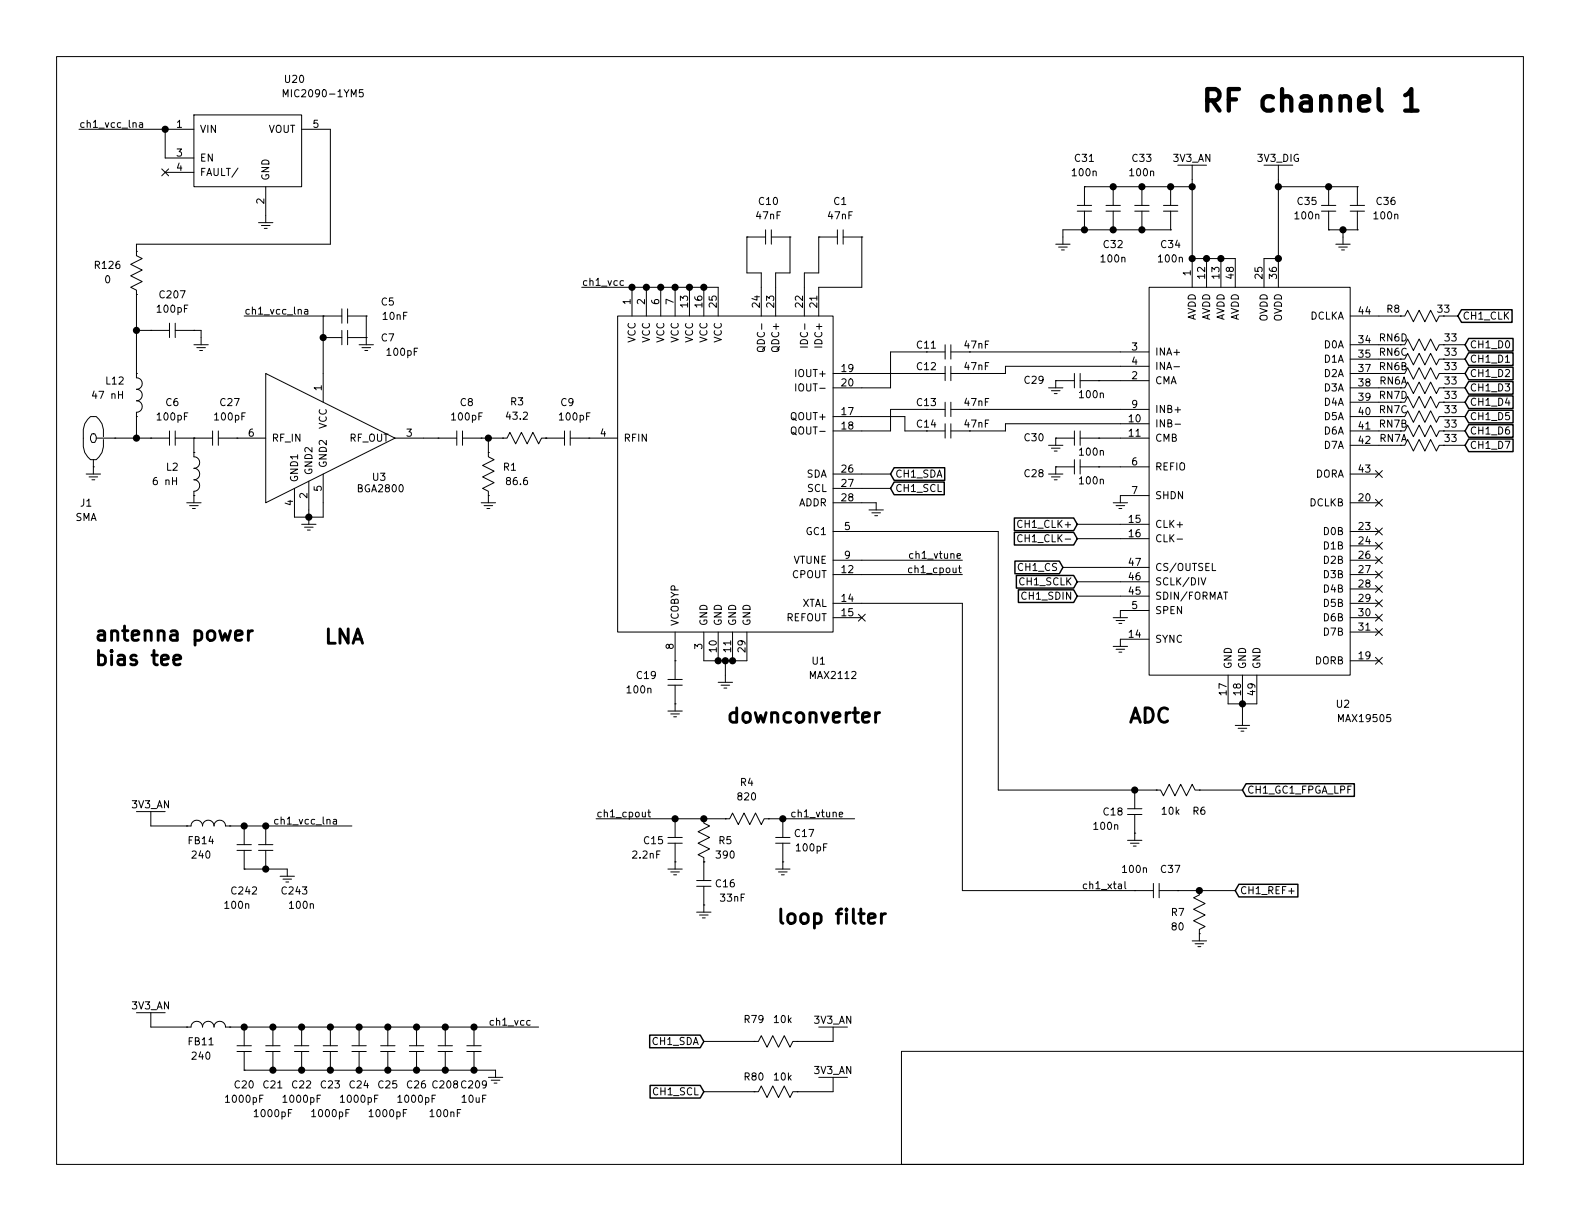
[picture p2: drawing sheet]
EESchema Schematic File Version 4
EELAYER 26 0
EELAYER END
$Descr USLetter 11000 8500
encoding utf-8
Sheet 2 11
Title ""
Date ""
Rev ""
Comp ""
Comment1 ""
Comment2 ""
Comment3 ""
Comment4 ""
$EndDescr
$Comp
L GNSS_Firehose:R R1
U 1 1
P 3400 3300
F 0 "R1" V 3350 3450 50  0000 C CNN
F 1 "86.6" V 3450 3500 50  0000 C CNN
F 2 "footprints:0402" V 3330 3300 50  0001 C CNN
F 3 "" H 3400 3300 50  0000 C CNN
	1    3400 3300
	0    1    1    0   
$EndComp
$Comp
L GNSS_Firehose:L L2
U 1 1
P 1350 3300
F 0 "L2" V 1300 3150 50  0000 C CNN
F 1 "6 nH" V 1400 3100 50  0000 C CNN
F 2 "footprints:0402" H 1350 3300 50  0001 C CNN
F 3 "" H 1350 3300 50  0000 C CNN
	1    1350 3300
	0    1    1    0   
$EndComp
$Comp
L GNSS_Firehose:R R3
U 1 1
P 3650 3050
F 0 "R3" H 3700 2800 50  0000 C CNN
F 1 "43.2" H 3700 2900 50  0000 C CNN
F 2 "footprints:0402" V 3580 3050 50  0001 C CNN
F 3 "" H 3650 3050 50  0000 C CNN
	1    3650 3050
	-1   0    0    1   
$EndComp
$Comp
L GNSS_Firehose:R R126
U 1 1
P 950 1900
F 0 "R126" V 1000 2100 50  0000 C CNN
F 1 "0" V 900 2100 50  0000 C CNN
F 2 "footprints:0603" H 950 1900 50  0001 C CNN
F 3 "" H 950 1900 50  0001 C CNN
	1    950  1900
	0    -1   -1   0   
$EndComp
$Comp
L GNSS_Firehose:SMA J1
U 1 1
P 650 3050
F 0 "J1" H 600 2600 50  0000 C CNN
F 1 "SMA" H 600 2500 50  0000 C CNN
F 2 "footprints:SMA_END_LAUNCH" H 650 3050 50  0001 C CNN
F 3 "" H 650 3050 50  0001 C CNN
	1    650  3050
	1    0    0    -1  
$EndComp
$Comp
L GNSS_Firehose:MAX2112 U1
U 1 1
P 5350 2750
F 0 "U1" H 5700 900 50  0000 C CNN
F 1 "MAX2112" H 5800 800 50  0000 C CNN
F 2 "footprints:QFN28_EP" H 5350 2750 50  0001 C CNN
F 3 "" H 5350 2750 50  0001 C CNN
	1    5350 2750
	1    0    0    -1  
$EndComp
$Comp
L GNSS_Firehose:MAX19505 U2
U 1 1
P 9000 2400
F 0 "U2" H 9350 -100 50  0000 C CNN
F 1 "MAX19505" H 9500 -200 50  0000 C CNN
F 2 "footprints:QFN48_EP" H 8950 2550 50  0001 C CNN
F 3 "" H 8950 2550 50  0001 C CNN
	1    9000 2400
	1    0    0    -1  
$EndComp
$Comp
L GNSS_Firehose:C C27
U 1 1
P 1500 3050
F 0 "C27" H 1600 3300 50  0000 C CNN
F 1 "100pF" H 1600 3200 50  0000 C CNN
F 2 "footprints:0402" H 1500 3050 50  0001 C CNN
F 3 "" H 1500 3050 50  0001 C CNN
	1    1500 3050
	1    0    0    -1  
$EndComp
$Comp
L GNSS_Firehose:C C6
U 1 1
P 1200 3050
F 0 "C6" H 1200 3300 50  0000 C CNN
F 1 "100pF" H 1200 3200 50  0000 C CNN
F 2 "footprints:0402" H 1200 3050 50  0001 C CNN
F 3 "" H 1200 3050 50  0001 C CNN
	1    1200 3050
	1    0    0    -1  
$EndComp
$Comp
L GNSS_Firehose:L L12
U 1 1
P 950 2750
F 0 "L12" V 850 2600 50  0000 C CNN
F 1 "47 nH" V 950 2550 50  0000 C CNN
F 2 "footprints:0402" H 950 2750 50  0001 C CNN
F 3 "" H 950 2750 50  0000 C CNN
	1    950  2750
	0    1    1    0   
$EndComp
$Comp
L GNSS_Firehose:MIC2090-1YM5 U20
U 1 1
P 1700 900
F 0 "U20" H 2050 1250 50  0000 C CNN
F 1 "MIC2090-1YM5" H 2250 1150 50  0000 C CNN
F 2 "footprints:SOT-23-5" H 1700 900 50  0001 C CNN
F 3 "" H 1700 900 50  0001 C CNN
	1    1700 900 
	1    0    0    -1  
$EndComp
$Comp
L GNSS_Firehose:C C8
U 1 1
P 3200 3050
F 0 "C8" H 3250 3300 50  0000 C CNN
F 1 "100pF" H 3250 3200 50  0000 C CNN
F 2 "footprints:0402" H 3200 3050 50  0001 C CNN
F 3 "" H 3200 3050 50  0001 C CNN
	1    3200 3050
	1    0    0    -1  
$EndComp
$Comp
L GNSS_Firehose:C C9
U 1 1
P 3950 3050
F 0 "C9" H 3950 3300 50  0000 C CNN
F 1 "100pF" H 4000 3200 50  0000 C CNN
F 2 "footprints:0402" H 3950 3050 50  0001 C CNN
F 3 "" H 3950 3050 50  0001 C CNN
	1    3950 3050
	1    0    0    -1  
$EndComp
$Comp
L GNSS_Firehose:GND #PWR01
U 1 1
P 1350 3500
F 0 "#PWR01" H 1550 3400 50  0001 C CNN
F 1 "GND" H 1550 3300 50  0001 C CNN
F 2 "" H 1350 3500 50  0001 C CNN
F 3 "" H 1350 3500 50  0001 C CNN
	1    1350 3500
	1    0    0    -1  
$EndComp
$Comp
L GNSS_Firehose:GND #PWR02
U 1 1
P 650 3300
F 0 "#PWR02" H 850 3200 50  0001 C CNN
F 1 "GND" H 850 3100 50  0001 C CNN
F 2 "" H 650 3300 50  0001 C CNN
F 3 "" H 650 3300 50  0001 C CNN
	1    650  3300
	1    0    0    -1  
$EndComp
$Comp
L GNSS_Firehose:GND #PWR03
U 1 1
P 1850 1550
F 0 "#PWR03" H 2050 1450 50  0001 C CNN
F 1 "GND" H 2050 1350 50  0001 C CNN
F 2 "" H 1850 1550 50  0001 C CNN
F 3 "" H 1850 1550 50  0001 C CNN
	1    1850 1550
	1    0    0    -1  
$EndComp
$Comp
L GNSS_Firehose:GND #PWR04
U 1 1
P 2150 3650
F 0 "#PWR04" H 2350 3550 50  0001 C CNN
F 1 "GND" H 2350 3450 50  0001 C CNN
F 2 "" H 2150 3650 50  0001 C CNN
F 3 "" H 2150 3650 50  0001 C CNN
	1    2150 3650
	1    0    0    -1  
$EndComp
$Comp
L GNSS_Firehose:GND #PWR05
U 1 1
P 3400 3500
F 0 "#PWR05" H 3600 3400 50  0001 C CNN
F 1 "GND" H 3600 3300 50  0001 C CNN
F 2 "" H 3400 3500 50  0001 C CNN
F 3 "" H 3400 3500 50  0001 C CNN
	1    3400 3500
	1    0    0    -1  
$EndComp
$Comp
L GNSS_Firehose:GND #PWR06
U 1 1
P 5050 4750
F 0 "#PWR06" H 5250 4650 50  0001 C CNN
F 1 "GND" H 5250 4550 50  0001 C CNN
F 2 "" H 5050 4750 50  0001 C CNN
F 3 "" H 5050 4750 50  0001 C CNN
	1    5050 4750
	1    0    0    -1  
$EndComp
$Comp
L GNSS_Firehose:GND #PWR07
U 1 1
P 8650 5050
F 0 "#PWR07" H 8850 4950 50  0001 C CNN
F 1 "GND" H 8850 4850 50  0001 C CNN
F 2 "" H 8650 5050 50  0001 C CNN
F 3 "" H 8650 5050 50  0001 C CNN
	1    8650 5050
	1    0    0    -1  
$EndComp
NoConn ~ 1150 1200
Text Label 550  900  0    50   ~ 0
ch1_vcc_lna
$Comp
L GNSS_Firehose:C C7
U 1 1
P 2400 2350
F 0 "C7" H 2700 2350 50  0000 C CNN
F 1 "100pF" H 2800 2250 50  0000 C CNN
F 2 "footprints:0402" H 2400 2350 50  0001 C CNN
F 3 "" H 2400 2350 50  0001 C CNN
	1    2400 2350
	1    0    0    -1  
$EndComp
$Comp
L GNSS_Firehose:C C5
U 1 1
P 2400 2200
F 0 "C5" H 2700 2300 50  0000 C CNN
F 1 "10nF" H 2750 2200 50  0000 C CNN
F 2 "footprints:0402" H 2400 2200 50  0001 C CNN
F 3 "" H 2400 2200 50  0001 C CNN
	1    2400 2200
	1    0    0    -1  
$EndComp
$Comp
L GNSS_Firehose:GND #PWR08
U 1 1
P 2550 2400
F 0 "#PWR08" H 2750 2300 50  0001 C CNN
F 1 "GND" H 2750 2200 50  0001 C CNN
F 2 "" H 2550 2400 50  0001 C CNN
F 3 "" H 2550 2400 50  0001 C CNN
	1    2550 2400
	1    0    0    -1  
$EndComp
$Comp
L GNSS_Firehose:C C10
U 1 1
P 5350 1650
F 0 "C10" H 5350 1900 50  0000 C CNN
F 1 "47nF" H 5350 1800 50  0000 C CNN
F 2 "footprints:0402" H 5350 1650 50  0001 C CNN
F 3 "" H 5350 1650 50  0001 C CNN
	1    5350 1650
	1    0    0    -1  
$EndComp
$Comp
L GNSS_Firehose:C C1
U 1 1
P 5850 1650
F 0 "C1" H 5850 1900 50  0000 C CNN
F 1 "47nF" H 5850 1800 50  0000 C CNN
F 2 "footprints:0402" H 5850 1650 50  0001 C CNN
F 3 "" H 5850 1650 50  0001 C CNN
	1    5850 1650
	1    0    0    -1  
$EndComp
$Comp
L GNSS_Firehose:C C11
U 1 1
P 6600 2450
F 0 "C11" H 6450 2500 50  0000 C CNN
F 1 "47nF" H 6800 2500 50  0000 C CNN
F 2 "footprints:0402" H 6600 2450 50  0001 C CNN
F 3 "" H 6600 2450 50  0001 C CNN
	1    6600 2450
	1    0    0    -1  
$EndComp
$Comp
L GNSS_Firehose:C C12
U 1 1
P 6600 2600
F 0 "C12" H 6450 2650 50  0000 C CNN
F 1 "47nF" H 6800 2650 50  0000 C CNN
F 2 "footprints:0402" H 6600 2600 50  0001 C CNN
F 3 "" H 6600 2600 50  0001 C CNN
	1    6600 2600
	1    0    0    -1  
$EndComp
$Comp
L GNSS_Firehose:C C13
U 1 1
P 6600 2850
F 0 "C13" H 6450 2900 50  0000 C CNN
F 1 "47nF" H 6800 2900 50  0000 C CNN
F 2 "footprints:0402" H 6600 2850 50  0001 C CNN
F 3 "" H 6600 2850 50  0001 C CNN
	1    6600 2850
	1    0    0    -1  
$EndComp
$Comp
L GNSS_Firehose:C C14
U 1 1
P 6600 3000
F 0 "C14" H 6450 3050 50  0000 C CNN
F 1 "47nF" H 6800 3050 50  0000 C CNN
F 2 "footprints:0402" H 6600 3000 50  0001 C CNN
F 3 "" H 6600 3000 50  0001 C CNN
	1    6600 3000
	1    0    0    -1  
$EndComp
$Comp
L GNSS_Firehose:C C19
U 1 1
P 4700 4750
F 0 "C19" V 4650 4550 50  0000 C CNN
F 1 "100n" V 4750 4500 50  0000 C CNN
F 2 "footprints:0402" H 4700 4750 50  0001 C CNN
F 3 "" H 4700 4750 50  0001 C CNN
	1    4700 4750
	0    1    1    0   
$EndComp
$Comp
L GNSS_Firehose:GND #PWR09
U 1 1
P 6100 3550
F 0 "#PWR09" H 6300 3450 50  0001 C CNN
F 1 "GND" H 6300 3350 50  0001 C CNN
F 2 "" H 6100 3550 50  0001 C CNN
F 3 "" H 6100 3550 50  0001 C CNN
	1    6100 3550
	1    0    0    -1  
$EndComp
$Comp
L GNSS_Firehose:GND #PWR010
U 1 1
P 4700 4950
F 0 "#PWR010" H 4900 4850 50  0001 C CNN
F 1 "GND" H 4900 4750 50  0001 C CNN
F 2 "" H 4700 4950 50  0001 C CNN
F 3 "" H 4700 4950 50  0001 C CNN
	1    4700 4950
	1    0    0    -1  
$EndComp
Text Label 6700 3900 2    50   ~ 0
ch1_vtune
Text Label 6700 4000 2    50   ~ 0
ch1_cpout
$Comp
L GNSS_Firehose:C C29
U 1 1
P 7500 2650
F 0 "C29" H 7800 2650 50  0000 C CNN
F 1 "100n" H 7400 2750 50  0000 C CNN
F 2 "footprints:0402" H 7500 2650 50  0001 C CNN
F 3 "" H 7500 2650 50  0001 C CNN
	1    7500 2650
	-1   0    0    1   
$EndComp
$Comp
L GNSS_Firehose:C C30
U 1 1
P 7500 3050
F 0 "C30" H 7800 3050 50  0000 C CNN
F 1 "100n" H 7400 3150 50  0000 C CNN
F 2 "footprints:0402" H 7500 3050 50  0001 C CNN
F 3 "" H 7500 3050 50  0001 C CNN
	1    7500 3050
	-1   0    0    1   
$EndComp
$Comp
L GNSS_Firehose:C C28
U 1 1
P 7500 3250
F 0 "C28" H 7800 3300 50  0000 C CNN
F 1 "100n" H 7400 3350 50  0000 C CNN
F 2 "footprints:0402" H 7500 3250 50  0001 C CNN
F 3 "" H 7500 3250 50  0001 C CNN
	1    7500 3250
	-1   0    0    1   
$EndComp
$Comp
L GNSS_Firehose:GND #PWR011
U 1 1
P 7350 3300
F 0 "#PWR011" H 7550 3200 50  0001 C CNN
F 1 "GND" H 7550 3100 50  0001 C CNN
F 2 "" H 7350 3300 50  0001 C CNN
F 3 "" H 7350 3300 50  0001 C CNN
	1    7350 3300
	1    0    0    -1  
$EndComp
$Comp
L GNSS_Firehose:GND #PWR012
U 1 1
P 7350 3100
F 0 "#PWR012" H 7550 3000 50  0001 C CNN
F 1 "GND" H 7550 2900 50  0001 C CNN
F 2 "" H 7350 3100 50  0001 C CNN
F 3 "" H 7350 3100 50  0001 C CNN
	1    7350 3100
	1    0    0    -1  
$EndComp
$Comp
L GNSS_Firehose:GND #PWR013
U 1 1
P 7350 2700
F 0 "#PWR013" H 7550 2600 50  0001 C CNN
F 1 "GND" H 7550 2500 50  0001 C CNN
F 2 "" H 7350 2700 50  0001 C CNN
F 3 "" H 7350 2700 50  0001 C CNN
	1    7350 2700
	1    0    0    -1  
$EndComp
$Comp
L GNSS_Firehose:GND #PWR014
U 1 1
P 7800 3500
F 0 "#PWR014" H 8000 3400 50  0001 C CNN
F 1 "GND" H 8000 3300 50  0001 C CNN
F 2 "" H 7800 3500 50  0001 C CNN
F 3 "" H 7800 3500 50  0001 C CNN
	1    7800 3500
	1    0    0    -1  
$EndComp
$Comp
L GNSS_Firehose:GND #PWR015
U 1 1
P 7800 4300
F 0 "#PWR015" H 8000 4200 50  0001 C CNN
F 1 "GND" H 8000 4100 50  0001 C CNN
F 2 "" H 7800 4300 50  0001 C CNN
F 3 "" H 7800 4300 50  0001 C CNN
	1    7800 4300
	1    0    0    -1  
$EndComp
$Comp
L GNSS_Firehose:GND #PWR016
U 1 1
P 7800 4500
F 0 "#PWR016" H 8000 4400 50  0001 C CNN
F 1 "GND" H 8000 4300 50  0001 C CNN
F 2 "" H 7800 4500 50  0001 C CNN
F 3 "" H 7800 4500 50  0001 C CNN
	1    7800 4500
	1    0    0    -1  
$EndComp
NoConn ~ 9600 3300
NoConn ~ 9600 3500
NoConn ~ 9600 3700
NoConn ~ 9600 3800
NoConn ~ 9600 3900
NoConn ~ 9600 4000
NoConn ~ 9600 4100
NoConn ~ 9600 4200
NoConn ~ 9600 4300
NoConn ~ 9600 4400
NoConn ~ 9600 4600
Text Label 4050 2000 0    50   ~ 0
ch1_vcc
Text Label 1700 2200 0    50   ~ 0
ch1_vcc_lna
$Comp
L GNSS_Firehose:L FB14
U 1 1
P 1450 5750
F 0 "FB14" H 1400 5650 50  0000 C CNN
F 1 "240" H 1400 5550 50  0000 C CNN
F 2 "footprints:0603" H 1450 5750 50  0001 C CNN
F 3 "" H 1450 5750 50  0000 C CNN
	1    1450 5750
	1    0    0    -1  
$EndComp
$Comp
L GNSS_Firehose:C C242
U 1 1
P 1700 5900
F 0 "C242" V 2000 5900 50  0000 C CNN
F 1 "100n" V 2100 5850 50  0000 C CNN
F 2 "footprints:0402" H 1700 5900 50  0001 C CNN
F 3 "" H 1700 5900 50  0001 C CNN
	1    1700 5900
	0    1    1    0   
$EndComp
$Comp
L GNSS_Firehose:C C243
U 1 1
P 1850 5900
F 0 "C243" V 2150 6100 50  0000 C CNN
F 1 "100n" V 2250 6150 50  0000 C CNN
F 2 "footprints:0402" H 1850 5900 50  0001 C CNN
F 3 "" H 1850 5900 50  0001 C CNN
	1    1850 5900
	0    1    1    0   
$EndComp
$Comp
L GNSS_Firehose:C C15
U 1 1
P 4700 5850
F 0 "C15" V 4700 5700 50  0000 C CNN
F 1 "2.2nF" V 4800 5650 50  0000 C CNN
F 2 "footprints:0402" H 4700 5850 50  0001 C CNN
F 3 "" H 4700 5850 50  0001 C CNN
	1    4700 5850
	0    1    1    0   
$EndComp
$Comp
L GNSS_Firehose:C C16
U 1 1
P 4900 6150
F 0 "C16" V 4900 6300 50  0000 C CNN
F 1 "33nF" V 5000 6350 50  0000 C CNN
F 2 "footprints:0402" H 4900 6150 50  0001 C CNN
F 3 "" H 4900 6150 50  0001 C CNN
	1    4900 6150
	0    1    1    0   
$EndComp
$Comp
L GNSS_Firehose:C C17
U 1 1
P 5450 5850
F 0 "C17" V 5400 6000 50  0000 C CNN
F 1 "100pF" V 5500 6050 50  0000 C CNN
F 2 "footprints:0402" H 5450 5850 50  0001 C CNN
F 3 "" H 5450 5850 50  0001 C CNN
	1    5450 5850
	0    1    1    0   
$EndComp
$Comp
L GNSS_Firehose:R R5
U 1 1
P 4900 5850
F 0 "R5" V 4900 6000 50  0000 C CNN
F 1 "390" V 5000 6000 50  0000 C CNN
F 2 "footprints:0402" V 4830 5850 50  0001 C CNN
F 3 "" H 4900 5850 50  0000 C CNN
	1    4900 5850
	0    1    1    0   
$EndComp
$Comp
L GNSS_Firehose:R R4
U 1 1
P 5200 5700
F 0 "R4" H 5200 5450 50  0000 C CNN
F 1 "820" H 5200 5550 50  0000 C CNN
F 2 "footprints:0402" V 5130 5700 50  0001 C CNN
F 3 "" H 5200 5700 50  0000 C CNN
	1    5200 5700
	-1   0    0    1   
$EndComp
$Comp
L GNSS_Firehose:GND #PWR017
U 1 1
P 2000 6100
F 0 "#PWR017" H 2200 6000 50  0001 C CNN
F 1 "GND" H 2200 5900 50  0001 C CNN
F 2 "" H 2000 6100 50  0001 C CNN
F 3 "" H 2000 6100 50  0001 C CNN
	1    2000 6100
	1    0    0    -1  
$EndComp
$Comp
L GNSS_Firehose:GND #PWR018
U 1 1
P 4900 6350
F 0 "#PWR018" H 5100 6250 50  0001 C CNN
F 1 "GND" H 5100 6150 50  0001 C CNN
F 2 "" H 4900 6350 50  0001 C CNN
F 3 "" H 4900 6350 50  0001 C CNN
	1    4900 6350
	1    0    0    -1  
$EndComp
$Comp
L GNSS_Firehose:GND #PWR019
U 1 1
P 5450 6050
F 0 "#PWR019" H 5650 5950 50  0001 C CNN
F 1 "GND" H 5650 5850 50  0001 C CNN
F 2 "" H 5450 6050 50  0001 C CNN
F 3 "" H 5450 6050 50  0001 C CNN
	1    5450 6050
	1    0    0    -1  
$EndComp
$Comp
L GNSS_Firehose:GND #PWR020
U 1 1
P 4700 6050
F 0 "#PWR020" H 4900 5950 50  0001 C CNN
F 1 "GND" H 4900 5850 50  0001 C CNN
F 2 "" H 4700 6050 50  0001 C CNN
F 3 "" H 4700 6050 50  0001 C CNN
	1    4700 6050
	1    0    0    -1  
$EndComp
$Comp
L GNSS_Firehose:R R6
U 1 1
P 8200 5500
F 0 "R6" H 8350 5650 50  0000 C CNN
F 1 "10k" H 8150 5650 50  0000 C CNN
F 2 "footprints:0402" V 8130 5500 50  0001 C CNN
F 3 "" H 8200 5500 50  0000 C CNN
	1    8200 5500
	1    0    0    1   
$EndComp
$Comp
L GNSS_Firehose:C C18
U 1 1
P 7900 5650
F 0 "C18" V 7900 5800 50  0000 C CNN
F 1 "100n" V 8000 5850 50  0000 C CNN
F 2 "footprints:0402" H 7900 5650 50  0001 C CNN
F 3 "" H 7900 5650 50  0001 C CNN
	1    7900 5650
	0    -1   1    0   
$EndComp
$Comp
L GNSS_Firehose:R R7
U 1 1
P 8350 6350
F 0 "R7" V 8350 6500 50  0000 C CNN
F 1 "80" V 8450 6500 50  0000 C CNN
F 2 "footprints:0402" V 8280 6350 50  0001 C CNN
F 3 "" H 8350 6350 50  0000 C CNN
	1    8350 6350
	0    -1   1    0   
$EndComp
$Comp
L GNSS_Firehose:C C37
U 1 1
P 8050 6200
F 0 "C37" H 7950 6350 50  0000 C CNN
F 1 "100n" H 8200 6350 50  0000 C CNN
F 2 "footprints:0402" H 8050 6200 50  0001 C CNN
F 3 "" H 8050 6200 50  0001 C CNN
	1    8050 6200
	-1   0    0    -1  
$EndComp
$Comp
L GNSS_Firehose:R R79
U 1 1
P 5400 7250
F 0 "R79" H 5550 7100 50  0000 C CNN
F 1 "10k" H 5350 7100 50  0000 C CNN
F 2 "footprints:0402" V 5330 7250 50  0001 C CNN
F 3 "" H 5400 7250 50  0000 C CNN
	1    5400 7250
	-1   0    0    1   
$EndComp
$Comp
L GNSS_Firehose:R R80
U 1 1
P 5400 7600
F 0 "R80" H 5550 7500 50  0000 C CNN
F 1 "10k" H 5350 7500 50  0000 C CNN
F 2 "footprints:0402" V 5330 7600 50  0001 C CNN
F 3 "" H 5400 7600 50  0000 C CNN
	1    5400 7600
	-1   0    0    1   
$EndComp
$Comp
L GNSS_Firehose:L FB11
U 1 1
P 1450 7150
F 0 "FB11" H 1400 7050 50  0000 C CNN
F 1 "240" H 1400 6950 50  0000 C CNN
F 2 "footprints:0603" H 1450 7150 50  0001 C CNN
F 3 "" H 1450 7150 50  0000 C CNN
	1    1450 7150
	1    0    0    -1  
$EndComp
$Comp
L GNSS_Firehose:C C20
U 1 1
P 1700 7300
F 0 "C20" V 1950 7300 50  0000 C CNN
F 1 "1000pF" V 2050 7300 50  0000 C CNN
F 2 "footprints:0402" H 1700 7300 50  0001 C CNN
F 3 "" H 1700 7300 50  0001 C CNN
	1    1700 7300
	0    1    1    0   
$EndComp
$Comp
L GNSS_Firehose:C C21
U 1 1
P 1900 7300
F 0 "C21" V 2150 7300 50  0000 C CNN
F 1 "1000pF" V 2350 7300 50  0000 C CNN
F 2 "footprints:0402" H 1900 7300 50  0001 C CNN
F 3 "" H 1900 7300 50  0001 C CNN
	1    1900 7300
	0    1    1    0   
$EndComp
$Comp
L GNSS_Firehose:C C22
U 1 1
P 2100 7300
F 0 "C22" V 2350 7300 50  0000 C CNN
F 1 "1000pF" V 2450 7300 50  0000 C CNN
F 2 "footprints:0402" H 2100 7300 50  0001 C CNN
F 3 "" H 2100 7300 50  0001 C CNN
	1    2100 7300
	0    1    1    0   
$EndComp
$Comp
L GNSS_Firehose:C C23
U 1 1
P 2300 7300
F 0 "C23" V 2550 7300 50  0000 C CNN
F 1 "1000pF" V 2750 7300 50  0000 C CNN
F 2 "footprints:0402" H 2300 7300 50  0001 C CNN
F 3 "" H 2300 7300 50  0001 C CNN
	1    2300 7300
	0    1    1    0   
$EndComp
$Comp
L GNSS_Firehose:C C24
U 1 1
P 2500 7300
F 0 "C24" V 2750 7300 50  0000 C CNN
F 1 "1000pF" V 2850 7300 50  0000 C CNN
F 2 "footprints:0402" H 2500 7300 50  0001 C CNN
F 3 "" H 2500 7300 50  0001 C CNN
	1    2500 7300
	0    1    1    0   
$EndComp
$Comp
L GNSS_Firehose:C C25
U 1 1
P 2700 7300
F 0 "C25" V 2950 7300 50  0000 C CNN
F 1 "1000pF" V 3150 7300 50  0000 C CNN
F 2 "footprints:0402" H 2700 7300 50  0001 C CNN
F 3 "" H 2700 7300 50  0001 C CNN
	1    2700 7300
	0    1    1    0   
$EndComp
$Comp
L GNSS_Firehose:C C26
U 1 1
P 2900 7300
F 0 "C26" V 3150 7300 50  0000 C CNN
F 1 "1000pF" V 3250 7300 50  0000 C CNN
F 2 "footprints:0402" H 2900 7300 50  0001 C CNN
F 3 "" H 2900 7300 50  0001 C CNN
	1    2900 7300
	0    1    1    0   
$EndComp
$Comp
L GNSS_Firehose:C C31
U 1 1
P 7550 1450
F 0 "C31" V 7200 1450 50  0000 C CNN
F 1 "100n" V 7300 1450 50  0000 C CNN
F 2 "footprints:0402" H 7550 1450 50  0001 C CNN
F 3 "" H 7550 1450 50  0001 C CNN
	1    7550 1450
	0    1    1    0   
$EndComp
$Comp
L GNSS_Firehose:C C32
U 1 1
P 7750 1450
F 0 "C32" V 8000 1450 50  0000 C CNN
F 1 "100n" V 8100 1450 50  0000 C CNN
F 2 "footprints:0402" H 7750 1450 50  0001 C CNN
F 3 "" H 7750 1450 50  0001 C CNN
	1    7750 1450
	0    1    1    0   
$EndComp
$Comp
L GNSS_Firehose:C C33
U 1 1
P 7950 1450
F 0 "C33" V 7600 1450 50  0000 C CNN
F 1 "100n" V 7700 1450 50  0000 C CNN
F 2 "footprints:0402" H 7950 1450 50  0001 C CNN
F 3 "" H 7950 1450 50  0001 C CNN
	1    7950 1450
	0    1    1    0   
$EndComp
$Comp
L GNSS_Firehose:C C34
U 1 1
P 8150 1450
F 0 "C34" V 8400 1450 50  0000 C CNN
F 1 "100n" V 8500 1450 50  0000 C CNN
F 2 "footprints:0402" H 8150 1450 50  0001 C CNN
F 3 "" H 8150 1450 50  0001 C CNN
	1    8150 1450
	0    1    1    0   
$EndComp
$Comp
L GNSS_Firehose:C C35
U 1 1
P 9250 1450
F 0 "C35" V 9200 1300 50  0000 C CNN
F 1 "100n" V 9300 1300 50  0000 C CNN
F 2 "footprints:0402" H 9250 1450 50  0001 C CNN
F 3 "" H 9250 1450 50  0001 C CNN
	1    9250 1450
	0    1    1    0   
$EndComp
$Comp
L GNSS_Firehose:C C36
U 1 1
P 9450 1450
F 0 "C36" V 9400 1650 50  0000 C CNN
F 1 "100n" V 9500 1650 50  0000 C CNN
F 2 "footprints:0402" H 9450 1450 50  0001 C CNN
F 3 "" H 9450 1450 50  0001 C CNN
	1    9450 1450
	0    1    1    0   
$EndComp
Text Label 1900 5750 0    50   ~ 0
ch1_vcc_lna
Text Label 4150 5700 0    50   ~ 0
ch1_cpout
Text Label 5500 5700 0    50   ~ 0
ch1_vtune
$Comp
L GNSS_Firehose:GND #PWR021
U 1 1
P 3450 7500
F 0 "#PWR021" H 3650 7400 50  0001 C CNN
F 1 "GND" H 3650 7300 50  0001 C CNN
F 2 "" H 3450 7500 50  0001 C CNN
F 3 "" H 3450 7500 50  0001 C CNN
	1    3450 7500
	1    0    0    -1  
$EndComp
$Comp
L GNSS_Firehose:GND #PWR022
U 1 1
P 7400 1700
F 0 "#PWR022" H 7600 1600 50  0001 C CNN
F 1 "GND" H 7600 1500 50  0001 C CNN
F 2 "" H 7400 1700 50  0001 C CNN
F 3 "" H 7400 1700 50  0001 C CNN
	1    7400 1700
	1    0    0    -1  
$EndComp
$Comp
L GNSS_Firehose:GND #PWR023
U 1 1
P 9350 1700
F 0 "#PWR023" H 9550 1600 50  0001 C CNN
F 1 "GND" H 9550 1500 50  0001 C CNN
F 2 "" H 9350 1700 50  0001 C CNN
F 3 "" H 9350 1700 50  0001 C CNN
	1    9350 1700
	1    0    0    -1  
$EndComp
Text Notes 650  4650 0    100  ~ 20
antenna power\nbias tee
Text Notes 2250 4500 0    100  ~ 20
LNA
Text Notes 5050 5050 0    100  ~ 20
downconverter
Text Notes 7850 5050 0    100  ~ 20
ADC
Text Notes 5400 6450 0    100  ~ 20
loop filter
Text Label 3400 7150 0    50   ~ 0
ch1_vcc
Wire Wire Line
	950  2900 950  3050
Connection ~ 950  3050
Wire Wire Line
	950  2050 950  2300
Wire Wire Line
	950  1700 2300 1700
Wire Wire Line
	2300 1700 2300 900 
Wire Wire Line
	1350 3050 1350 3150
Wire Wire Line
	3350 3050 3400 3050
Wire Wire Line
	3400 3150 3400 3050
Connection ~ 3400 3050
Wire Wire Line
	1150 900  1150 1100
Connection ~ 1150 900 
Wire Wire Line
	800  3050 950  3050
Wire Wire Line
	550  900  1150 900 
Wire Wire Line
	2950 3050 3050 3050
Wire Wire Line
	4900 4600 5000 4600
Connection ~ 5000 4600
Connection ~ 5100 4600
Wire Wire Line
	5050 4700 5050 4600
Connection ~ 5050 4600
Wire Wire Line
	4050 2000 4400 2000
Connection ~ 4900 2000
Connection ~ 4800 2000
Connection ~ 4700 2000
Connection ~ 4600 2000
Connection ~ 4500 2000
Connection ~ 4400 2000
Wire Wire Line
	6000 3500 6100 3500
Wire Wire Line
	6000 3700 6950 3700
Wire Wire Line
	6000 3900 6700 3900
Wire Wire Line
	6000 4000 6700 4000
Wire Wire Line
	6000 4200 6700 4200
Wire Wire Line
	7000 2550 7800 2550
Wire Wire Line
	7000 2950 7800 2950
Wire Wire Line
	7800 2650 7650 2650
Wire Wire Line
	7650 3050 7800 3050
Wire Wire Line
	7650 3250 7800 3250
Wire Wire Line
	6000 2700 6200 2700
Wire Wire Line
	6200 2700 6200 2450
Wire Wire Line
	6200 2450 6450 2450
Wire Wire Line
	6000 2600 6450 2600
Wire Wire Line
	6000 3000 6200 3000
Wire Wire Line
	6200 3000 6200 2850
Wire Wire Line
	6200 2850 6450 2850
Wire Wire Line
	6000 2900 6300 2900
Wire Wire Line
	6300 2900 6300 3000
Wire Wire Line
	6300 3000 6450 3000
Connection ~ 8400 1800
Connection ~ 8500 1800
Connection ~ 8900 1800
Wire Wire Line
	8550 4900 8650 4900
Connection ~ 8650 4900
Wire Wire Line
	8650 4900 8650 5000
Wire Wire Line
	6750 2600 7000 2600
Wire Wire Line
	6750 3000 7000 3000
Wire Wire Line
	7800 2450 6750 2450
Wire Wire Line
	6750 2850 7800 2850
Wire Wire Line
	5300 2000 5300 1900
Wire Wire Line
	5300 1900 5200 1900
Wire Wire Line
	5200 1900 5200 1650
Wire Wire Line
	5500 1650 5500 1900
Wire Wire Line
	5500 1900 5400 1900
Wire Wire Line
	5400 1900 5400 2000
Wire Wire Line
	5600 2000 5600 1900
Wire Wire Line
	5600 1900 5700 1900
Wire Wire Line
	5700 1900 5700 1650
Wire Wire Line
	5700 2000 6000 2000
Wire Wire Line
	6000 2000 6000 1650
Wire Wire Line
	1700 6050 1850 6050
Connection ~ 1850 6050
Wire Wire Line
	1600 5750 1700 5750
Connection ~ 1700 5750
Wire Wire Line
	4150 5700 4700 5700
Connection ~ 4700 5700
Connection ~ 4900 5700
Wire Wire Line
	5350 5700 5450 5700
Connection ~ 5450 5700
Wire Wire Line
	1600 7150 1700 7150
Connection ~ 1700 7150
Connection ~ 1900 7150
Connection ~ 2100 7150
Connection ~ 2900 7150
Connection ~ 2300 7150
Connection ~ 2500 7150
Wire Wire Line
	1700 7450 1900 7450
Connection ~ 1900 7450
Connection ~ 2100 7450
Connection ~ 2300 7450
Connection ~ 2500 7450
Connection ~ 2700 7450
Connection ~ 7750 1300
Connection ~ 7950 1300
Wire Wire Line
	7400 1600 7550 1600
Connection ~ 7750 1600
Connection ~ 7950 1600
Connection ~ 9250 1300
Wire Wire Line
	9250 1600 9350 1600
Wire Wire Line
	9350 1600 9350 1650
Connection ~ 9350 1600
Connection ~ 1850 5750
Connection ~ 2700 7150
Connection ~ 8350 6200
Wire Wire Line
	6700 6200 7900 6200
Wire Wire Line
	6950 5500 7900 5500
Connection ~ 7900 5500
Text Label 7850 6200 2    50   ~ 0
ch1_xtal
$Comp
L GNSS_Firehose:GND #PWR024
U 1 1
P 7900 5850
F 0 "#PWR024" H 8100 5750 50  0001 C CNN
F 1 "GND" H 8100 5650 50  0001 C CNN
F 2 "" H 7900 5850 50  0001 C CNN
F 3 "" H 7900 5850 50  0001 C CNN
	1    7900 5850
	-1   0    0    -1  
$EndComp
$Comp
L GNSS_Firehose:GND #PWR025
U 1 1
P 8350 6550
F 0 "#PWR025" H 8550 6450 50  0001 C CNN
F 1 "GND" H 8550 6350 50  0001 C CNN
F 2 "" H 8350 6550 50  0001 C CNN
F 3 "" H 8350 6550 50  0001 C CNN
	1    8350 6550
	-1   0    0    -1  
$EndComp
Wire Wire Line
	7000 2600 7000 2550
Wire Wire Line
	7000 3000 7000 2950
Wire Wire Line
	950  1750 950  1700
Wire Wire Line
	2550 2350 2550 2200
Wire Wire Line
	2250 2200 2250 2350
Connection ~ 2250 2350
Wire Wire Line
	2250 2200 1700 2200
Wire Wire Line
	2050 3600 2150 3600
Wire Wire Line
	2150 3600 2150 3550
Wire Wire Line
	2250 3600 2250 3500
Connection ~ 2150 3600
Connection ~ 2900 7450
Text Notes 8350 800  0    150  ~ 30
RF channel 1
Wire Wire Line
	1300 7150 1050 7150
$Comp
L GNSS_Firehose:VCC_3V3_AN #PWR026
U 1 1
P 1050 7150
F 0 "#PWR026" H 1230 6920 50  0001 C CNN
F 1 "VCC_3V3_AN" H 1180 7020 50  0001 C CNN
F 2 "" H 1050 7150 50  0001 C CNN
F 3 "" H 1050 7150 50  0001 C CNN
	1    1050 7150
	1    0    0    -1  
$EndComp
$Comp
L GNSS_Firehose:VCC_3V3_AN #PWR027
U 1 1
P 1050 5750
F 0 "#PWR027" H 1230 5520 50  0001 C CNN
F 1 "VCC_3V3_AN" H 1180 5620 50  0001 C CNN
F 2 "" H 1050 5750 50  0001 C CNN
F 3 "" H 1050 5750 50  0001 C CNN
	1    1050 5750
	1    0    0    -1  
$EndComp
$Comp
L GNSS_Firehose:VCC_3V3_AN #PWR028
U 1 1
P 5800 7250
F 0 "#PWR028" H 5980 7020 50  0001 C CNN
F 1 "VCC_3V3_AN" H 5930 7120 50  0001 C CNN
F 2 "" H 5800 7250 50  0001 C CNN
F 3 "" H 5800 7250 50  0001 C CNN
	1    5800 7250
	1    0    0    -1  
$EndComp
$Comp
L GNSS_Firehose:VCC_3V3_AN #PWR029
U 1 1
P 5800 7600
F 0 "#PWR029" H 5980 7370 50  0001 C CNN
F 1 "VCC_3V3_AN" H 5930 7470 50  0001 C CNN
F 2 "" H 5800 7600 50  0001 C CNN
F 3 "" H 5800 7600 50  0001 C CNN
	1    5800 7600
	1    0    0    -1  
$EndComp
Wire Wire Line
	1050 5750 1300 5750
Wire Wire Line
	5550 7250 5800 7250
Wire Wire Line
	5550 7600 5800 7600
$Comp
L GNSS_Firehose:VCC_3V3_AN #PWR030
U 1 1
P 8300 1250
F 0 "#PWR030" H 8480 1020 50  0001 C CNN
F 1 "VCC_3V3_AN" H 8430 1120 50  0001 C CNN
F 2 "" H 8300 1250 50  0001 C CNN
F 3 "" H 8300 1250 50  0001 C CNN
	1    8300 1250
	1    0    0    -1  
$EndComp
Wire Wire Line
	7550 1300 7750 1300
Wire Wire Line
	8900 1300 9250 1300
Text GLabel 8600 6200 2    50   Input ~ 0
CH1_REF+
Text GLabel 8650 5500 2    50   Input ~ 0
CH1_GC1_FPGA_LPF
Text GLabel 4900 7250 0    50   Input ~ 0
CH1_SDA
Text GLabel 4900 7600 0    50   Input ~ 0
CH1_SCL
Wire Wire Line
	8200 6200 8350 6200
Wire Wire Line
	8650 5500 8350 5500
Wire Wire Line
	4900 7250 5250 7250
Wire Wire Line
	4900 7600 5250 7600
$Comp
L GNSS_Firehose:VCC_3V3_DIG #PWR031
U 1 1
P 8900 1250
F 0 "#PWR031" H 9080 1020 50  0001 C CNN
F 1 "VCC_3V3_DIG" H 9030 1120 50  0001 C CNN
F 2 "" H 8900 1250 50  0001 C CNN
F 3 "" H 8900 1250 50  0001 C CNN
	1    8900 1250
	1    0    0    -1  
$EndComp
Text GLabel 6200 3300 2    50   Input ~ 0
CH1_SDA
Text GLabel 6200 3400 2    50   Input ~ 0
CH1_SCL
Text GLabel 7500 3650 0    50   Input ~ 0
CH1_CLK+
Text GLabel 7500 3750 0    50   Input ~ 0
CH1_CLK-
Text GLabel 7400 3950 0    50   Input ~ 0
CH1_CS
Text GLabel 7500 4050 0    50   Input ~ 0
CH1_SCLK
Text GLabel 7500 4150 0    50   Input ~ 0
CH1_SDIN
Wire Wire Line
	6200 3300 6000 3300
Wire Wire Line
	6200 3400 6000 3400
Wire Wire Line
	7500 3650 7800 3650
Wire Wire Line
	7500 3750 7800 3750
Wire Wire Line
	7400 3950 7800 3950
Wire Wire Line
	7500 4050 7800 4050
Wire Wire Line
	7500 4150 7800 4150
Text GLabel 10150 2200 2    50   Input ~ 0
CH1_CLK
Text GLabel 10200 2400 2    50   Input ~ 0
CH1_D0
Text GLabel 10200 2500 2    50   Input ~ 0
CH1_D1
Text GLabel 10200 2600 2    50   Input ~ 0
CH1_D2
Text GLabel 10200 2700 2    50   Input ~ 0
CH1_D3
Text GLabel 10200 2800 2    50   Input ~ 0
CH1_D4
Text GLabel 10200 2900 2    50   Input ~ 0
CH1_D5
Text GLabel 10200 3100 2    50   Input ~ 0
CH1_D7
Text GLabel 10200 3000 2    50   Input ~ 0
CH1_D6
$Comp
L GNSS_Firehose:Rx4 RN6
U 1 1
P 9900 2700
F 0 "RN6" H 9700 2750 50  0000 C CNN
F 1 "33" H 10100 2750 50  0000 C CNN
F 2 "footprints:1206_4R" H 9900 2700 50  0001 C CNN
F 3 "" H 9900 2700 50  0001 C CNN
	1    9900 2700
	1    0    0    -1  
$EndComp
$Comp
L GNSS_Firehose:Rx4 RN6
U 2 1
P 9900 2600
F 0 "RN6" H 9700 2650 50  0000 C CNN
F 1 "33" H 10100 2650 50  0000 C CNN
F 2 "footprints:1206_4R" H 9900 2600 50  0001 C CNN
F 3 "" H 9900 2600 50  0001 C CNN
	2    9900 2600
	1    0    0    -1  
$EndComp
$Comp
L GNSS_Firehose:Rx4 RN6
U 3 1
P 9900 2500
F 0 "RN6" H 9700 2550 50  0000 C CNN
F 1 "33" H 10100 2550 50  0000 C CNN
F 2 "footprints:1206_4R" H 9900 2500 50  0001 C CNN
F 3 "" H 9900 2500 50  0001 C CNN
	3    9900 2500
	1    0    0    -1  
$EndComp
$Comp
L GNSS_Firehose:Rx4 RN6
U 4 1
P 9900 2400
F 0 "RN6" H 9700 2450 50  0000 C CNN
F 1 "33" H 10100 2450 50  0000 C CNN
F 2 "footprints:1206_4R" H 9900 2400 50  0001 C CNN
F 3 "" H 9900 2400 50  0001 C CNN
	4    9900 2400
	1    0    0    -1  
$EndComp
$Comp
L GNSS_Firehose:Rx4 RN7
U 1 1
P 9900 3100
F 0 "RN7" H 9700 3150 50  0000 C CNN
F 1 "33" H 10100 3150 50  0000 C CNN
F 2 "footprints:1206_4R" H 9900 3100 50  0001 C CNN
F 3 "" H 9900 3100 50  0001 C CNN
	1    9900 3100
	1    0    0    -1  
$EndComp
$Comp
L GNSS_Firehose:Rx4 RN7
U 2 1
P 9900 3000
F 0 "RN7" H 9700 3050 50  0000 C CNN
F 1 "33" H 10100 3050 50  0000 C CNN
F 2 "footprints:1206_4R" H 9900 3000 50  0001 C CNN
F 3 "" H 9900 3000 50  0001 C CNN
	2    9900 3000
	1    0    0    -1  
$EndComp
$Comp
L GNSS_Firehose:Rx4 RN7
U 3 1
P 9900 2900
F 0 "RN7" H 9700 2950 50  0000 C CNN
F 1 "33" H 10100 2950 50  0000 C CNN
F 2 "footprints:1206_4R" H 9900 2900 50  0001 C CNN
F 3 "" H 9900 2900 50  0001 C CNN
	3    9900 2900
	1    0    0    -1  
$EndComp
$Comp
L GNSS_Firehose:Rx4 RN7
U 4 1
P 9900 2800
F 0 "RN7" H 9700 2850 50  0000 C CNN
F 1 "33" H 10100 2850 50  0000 C CNN
F 2 "footprints:1206_4R" H 9900 2800 50  0001 C CNN
F 3 "" H 9900 2800 50  0001 C CNN
	4    9900 2800
	1    0    0    -1  
$EndComp
$Comp
L GNSS_Firehose:R R8
U 1 1
P 9900 2200
F 0 "R8" H 9700 2250 50  0000 C CNN
F 1 "33" H 10050 2250 50  0000 C CNN
F 2 "footprints:0402" H 9900 2200 50  0001 C CNN
F 3 "" H 9900 2200 50  0001 C CNN
	1    9900 2200
	1    0    0    -1  
$EndComp
Wire Wire Line
	9600 2200 9750 2200
Wire Wire Line
	9600 2400 9750 2400
Wire Wire Line
	9600 2500 9750 2500
Wire Wire Line
	9600 2600 9750 2600
Wire Wire Line
	9600 2700 9750 2700
Wire Wire Line
	9600 2800 9750 2800
Wire Wire Line
	9600 2900 9750 2900
Wire Wire Line
	9600 3000 9750 3000
Wire Wire Line
	9600 3100 9750 3100
Wire Wire Line
	10050 2400 10200 2400
Wire Wire Line
	10050 2500 10200 2500
Wire Wire Line
	10050 2600 10200 2600
Wire Wire Line
	10050 2700 10200 2700
Wire Wire Line
	10050 2800 10200 2800
Wire Wire Line
	10050 2900 10200 2900
Wire Wire Line
	10050 3000 10200 3000
Wire Wire Line
	10050 3100 10200 3100
Wire Wire Line
	10050 2200 10150 2200
Wire Wire Line
	8300 1800 8400 1800
Wire Wire Line
	8900 1800 8800 1800
Wire Wire Line
	8900 1250 8900 1300
Connection ~ 8900 1300
Wire Wire Line
	8300 1250 8300 1300
Connection ~ 8300 1300
Connection ~ 8150 1300
Connection ~ 8300 1800
Wire Wire Line
	7400 1650 7400 1600
Connection ~ 7550 1600
$Comp
L GNSS_Firehose:C C207
U 1 1
P 1200 2300
F 0 "C207" H 1200 2550 50  0000 C CNN
F 1 "100pF" H 1200 2450 50  0000 C CNN
F 2 "footprints:0402" H 1200 2300 50  0001 C CNN
F 3 "" H 1200 2300 50  0001 C CNN
	1    1200 2300
	1    0    0    -1  
$EndComp
$Comp
L GNSS_Firehose:GND #PWR032
U 1 1
P 1400 2400
F 0 "#PWR032" H 1600 2300 50  0001 C CNN
F 1 "GND" H 1600 2200 50  0001 C CNN
F 2 "" H 1400 2400 50  0001 C CNN
F 3 "" H 1400 2400 50  0001 C CNN
	1    1400 2400
	1    0    0    -1  
$EndComp
Wire Wire Line
	1050 2300 950  2300
Connection ~ 950  2300
Wire Wire Line
	1350 2300 1400 2300
Wire Wire Line
	1400 2300 1400 2350
$Comp
L GNSS_Firehose:BGA2800 U3
U 1 1
P 2350 3050
F 0 "U3" H 2640 2780 50  0000 C CNN
F 1 "BGA2800" H 2650 2700 50  0000 C CNN
F 2 "footprints:SOT-363" H 2350 3050 50  0001 C CNN
F 3 "" H 2350 3050 50  0001 C CNN
	1    2350 3050
	1    0    0    -1  
$EndComp
$Comp
L GNSS_Firehose:C C208
U 1 1
P 3100 7300
F 0 "C208" V 3350 7300 50  0000 C CNN
F 1 "100nF" V 3550 7300 50  0000 C CNN
F 2 "footprints:0402" H 3100 7300 50  0001 C CNN
F 3 "" H 3100 7300 50  0001 C CNN
	1    3100 7300
	0    1    1    0   
$EndComp
$Comp
L GNSS_Firehose:C C209
U 1 1
P 3300 7300
F 0 "C209" V 3550 7300 50  0000 C CNN
F 1 "10uF" V 3650 7300 50  0000 C CNN
F 2 "footprints:0805" H 3300 7300 50  0001 C CNN
F 3 "" H 3300 7300 50  0001 C CNN
	1    3300 7300
	0    1    1    0   
$EndComp
Connection ~ 3100 7150
Connection ~ 3300 7150
Connection ~ 3100 7450
Connection ~ 3300 7450
Wire Wire Line
	6950 3700 6950 5500
Wire Wire Line
	6700 4200 6700 6200
NoConn ~ 6000 4300
Wire Wire Line
	950  3050 1050 3050
Wire Wire Line
	3400 3050 3500 3050
Wire Wire Line
	5000 4600 5050 4600
Wire Wire Line
	5100 4600 5200 4600
Wire Wire Line
	5050 4600 5100 4600
Wire Wire Line
	4900 2000 5000 2000
Wire Wire Line
	4800 2000 4900 2000
Wire Wire Line
	4700 2000 4800 2000
Wire Wire Line
	4600 2000 4700 2000
Wire Wire Line
	4500 2000 4600 2000
Wire Wire Line
	4400 2000 4500 2000
Wire Wire Line
	8400 1800 8500 1800
Wire Wire Line
	8500 1800 8600 1800
Wire Wire Line
	8650 4900 8750 4900
Wire Wire Line
	1850 6050 2000 6050
Wire Wire Line
	1700 5750 1850 5750
Wire Wire Line
	4700 5700 4900 5700
Wire Wire Line
	4900 5700 5050 5700
Wire Wire Line
	5450 5700 5950 5700
Wire Wire Line
	1700 7150 1900 7150
Wire Wire Line
	1900 7150 2100 7150
Wire Wire Line
	2100 7150 2300 7150
Wire Wire Line
	2900 7150 3100 7150
Wire Wire Line
	2300 7150 2500 7150
Wire Wire Line
	2500 7150 2700 7150
Wire Wire Line
	1900 7450 2100 7450
Wire Wire Line
	2100 7450 2300 7450
Wire Wire Line
	2300 7450 2500 7450
Wire Wire Line
	2500 7450 2700 7450
Wire Wire Line
	2700 7450 2900 7450
Wire Wire Line
	7750 1300 7950 1300
Wire Wire Line
	7950 1300 8150 1300
Wire Wire Line
	7750 1600 7950 1600
Wire Wire Line
	7950 1600 8150 1600
Wire Wire Line
	9250 1300 9450 1300
Wire Wire Line
	9350 1600 9450 1600
Wire Wire Line
	1850 5750 2450 5750
Wire Wire Line
	2700 7150 2900 7150
Wire Wire Line
	8350 6200 8600 6200
Wire Wire Line
	7900 5500 8050 5500
Wire Wire Line
	2250 2350 2250 2600
Wire Wire Line
	2150 3600 2250 3600
Wire Wire Line
	2900 7450 3100 7450
Wire Wire Line
	8900 1300 8900 1800
Wire Wire Line
	8300 1300 8300 1800
Wire Wire Line
	8150 1300 8300 1300
Wire Wire Line
	7550 1600 7750 1600
Wire Wire Line
	950  2300 950  2600
Wire Wire Line
	3100 7150 3300 7150
Wire Wire Line
	3300 7150 3750 7150
Wire Wire Line
	3100 7450 3300 7450
Wire Wire Line
	3300 7450 3450 7450
$EndSCHEMATC
